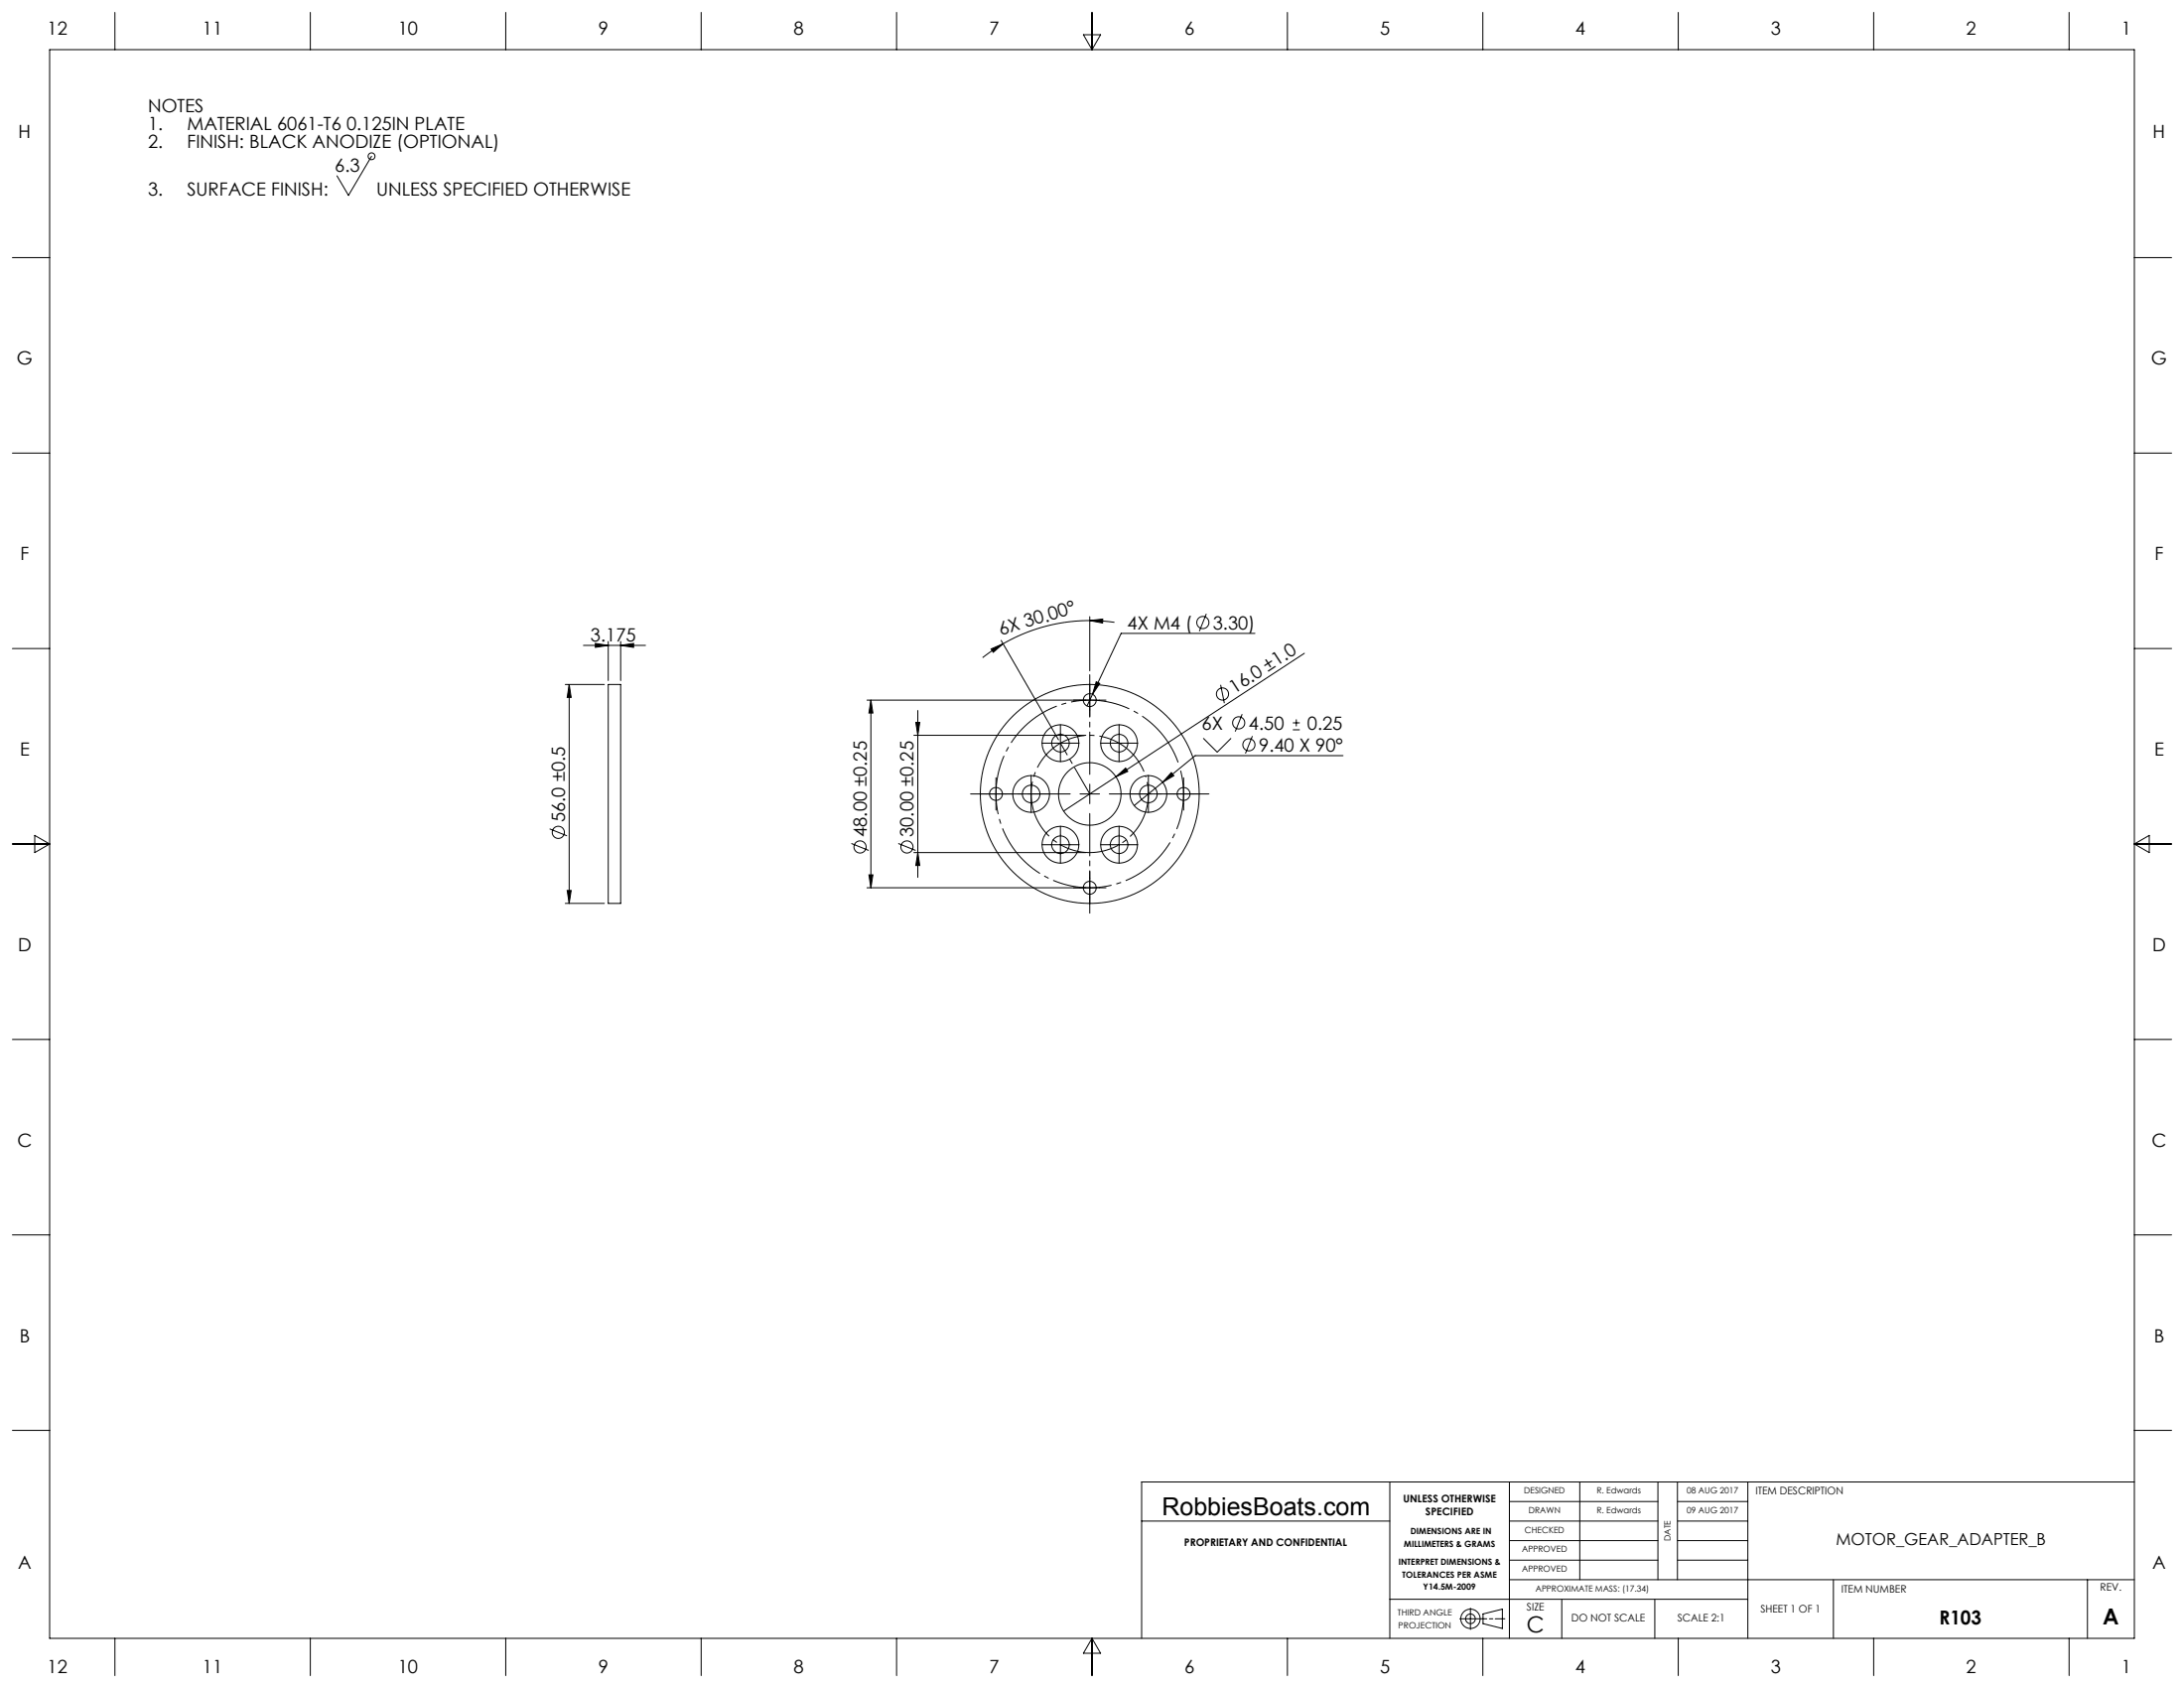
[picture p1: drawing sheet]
<svg xmlns="http://www.w3.org/2000/svg" width="559mm" height="432mm" viewBox="0 0 559 432" stroke-linecap="round" stroke-linejoin="round" font-family="sans-serif">
<g fill="none" stroke="#000" stroke-width=".25">
<path d="M12.7 12.7h533.4v406.4h-533.4zM29.4 3.2v9.5M79.4 3.2v9.5M129.4 3.2v9.5M179.4 3.2v9.5M229.4 3.2v9.5M277.2 8.9h4.4l-2.2 3.8zM279.4 3.2v9.5M329.4 3.2v9.5M379.4 3.2v9.5M429.4 3.2v9.5M479.4 3.2v9.5"/>
<path d="M529.4 3.2v9.5M95.1 40l-5.9 10-3-5M3.2 65.9h9.5M546.1 65.9h9.5M3.2 115.9h9.5M546.1 115.9h9.5M278.8 158.7l3.3-.3v1zM278.8 158.7a44.4 44.4 0 0 0-22.1 6M278.8 158.7l6.3 .5M278.8 157.7v13.9M308.6 157l-1.7 4.5M3.2 165.9h9.5"/>
<path d="M144.6 175.1h10M145.6 175.1v56M145.6 175.1l.5 3.3h-1zM149.3 165.1h15.9M152.3 164.6l3.3 .5-3.3 .5zM155.6 175.1h3.2v56h-3.2zM155.6 164.1v10M158.8 165.1l3.3-.5v1zM158.8 164.1v10M221.8 179.1h59.5M222.8 179.1v48M222.8 179.1l.5 3.3h-1z"/>
<path d="M253.6 166l3.1-1.3-2.6 2.2zM256.2 163.8l14.6 25.4M256.7 164.7l-5.3 3.5M278.8 176.6v5M280.5 174.4l.9 .4-1.9 2.8zM312.3 175.2l1 4.7M321.1 162h-34.2l-8.8 18.6M333.7 167.1l-48.2 31.6M546.1 165.9h9.5M233.8 188.1h44M234.3 184.8h1l-.5 3.3zM234.8 181.7v42.7"/>
<path d="M268.8 190.1h5M271.3 187.6v5M283.8 190.1h5M285.5 198.7l2.5-2.2 .6 .8zM285.5 198.7l-13.4 8.8M286.3 187.6v5M299.7 197.6l.6 .8-2.8 1.7zM307.9 188.9l3.5 3.5 3.6-3.5M317.8 182.7l-1.8 4.4M320.4 188.3l-1.7 4.4M330.8 186.7h1.8M330.8 184.9h1.8"/>
<path d="M331.7 184v1.8M343.6 193.3h-37.8l-15.6 12.8M3.2 215.9h9.5M8.9 213.7l3.8 2.2-3.8 2.2zM140.6 212l4.5 1.8M217.8 215.8l4.5 1.7M229.8 215.8l4.5 1.7M233.8 218.1h44M234.8 218.1l.5 3.3h-1zM252.3 203.1h5M254.8 200.6v5M261.3 203.1h5"/>
<path d="M263.8 200.6v5M268.8 216.1h5M271.3 213.6v5M276.3 203.1h5M278.8 200.6v5M283.8 216.1h5M286.3 213.6v5M291.3 203.1h5M293.8 200.6v5M300.3 203.1h5M302.8 200.6v5M546.1 215.9h9.5"/>
<path d="M546.1 215.9l3.8-2.2v4.4zM144.6 231.1h10M145.1 227.8h1l-.5 3.3zM222.3 223.8h1l-.5 3.3zM278.8 224.6v5M281.3 227.1h-59.5M3.2 265.9h9.5M546.1 265.9h9.5M3.2 315.9h9.5M546.1 315.9h9.5M3.2 365.9h9.5M355.6 379.1v40"/>
<path d="M386.2 379.1v40M404.2 379.1v25M424.2 379.1v25M429.2 379.1v25M447.2 379.1v40M546.1 365.9h9.5M546.1 379.1h-254v40M292.1 389.1h63.5M386.2 389.1h38M386.2 384.1h38M386.2 394.1h38M386.2 399.1h38"/>
<path d="M429.2 389.1h18M429.2 384.1h18M429.2 394.1h18M429.2 399.1h18M29.4 419.1v9.5M79.4 419.1v9.5M129.4 419.1v9.5M179.4 419.1v9.5M229.4 419.1v9.5M279.4 419.1v9.5M279.4 419.1l2.2 3.8h-4.4zM329.4 419.1v9.5"/>
<path d="M355.6 409.1h91.6M373.5 414.1h6.9M376.2 411.4v5.4M379.4 419.1v9.5M379.4 412.9l5-1.3v5l-5-1.3zM381.1 414.1h.9M382.6 414.1h2.4M386.2 404.1h159.9M399.6 409.1v10M423.4 409.1v10M429.4 419.1v9.5M469.1 404.1v15"/>
<path d="M479.4 419.1v9.5M529.4 419.1v9.5M534.1 404.1v15"/>
<circle cx="95.1" cy="40" r=".88"/>
<circle cx="307.8" cy="159.2" r="1.56"/>
<circle cx="278.8" cy="179.1" r="1.65"/>
<circle cx="312.8" cy="177.5" r="1.56"/>
<circle cx="271.3" cy="190.1" r="2.25"/>
<circle cx="271.3" cy="190.1" r="4.7"/>
<circle cx="286.3" cy="190.1" r="2.25"/>
<circle cx="286.3" cy="190.1" r="4.7"/>
<circle cx="316.9" cy="184.9" r="1.56"/>
<circle cx="319.5" cy="190.5" r="1.56"/>
<circle cx="142.9" cy="212.9" r="1.56"/>
<circle cx="220.1" cy="216.7" r="1.56"/>
<circle cx="232.1" cy="216.7" r="1.56"/>
<circle cx="254.8" cy="203.1" r="1.65"/>
<circle cx="263.8" cy="203.1" r="2.25"/>
<circle cx="263.8" cy="203.1" r="4.7"/>
<circle cx="271.3" cy="216.1" r="2.25"/>
<circle cx="271.3" cy="216.1" r="4.7"/>
<circle cx="278.8" cy="203.1" r="8"/>
<circle cx="278.8" cy="203.1" r="28"/>
<circle cx="286.3" cy="216.1" r="2.25"/>
<circle cx="286.3" cy="216.1" r="4.7"/>
<circle cx="293.8" cy="203.1" r="4.7"/>
<circle cx="293.8" cy="203.1" r="2.25"/>
<circle cx="302.8" cy="203.1" r="1.65"/>
<circle cx="278.8" cy="227.1" r="1.65"/>
<circle cx="376.2" cy="414.1" r="1.24"/>
<circle cx="376.2" cy="414.1" r="2.47"/>
</g>
<path d="M301.8 196.1a24 24 0 0 0-40.2-9.7 24 24 0 0 0 10.9 39.9 24 24 0 0 0 29.6-28.9l-.3-1.3" fill="none" stroke="#000" stroke-width=".25" stroke-dasharray="15.2 1.3 1.3 1.3" stroke-dashoffset="-1.1" stroke-linecap="butt"/>
<path d="M293.2 198.7a15 15 0 0 0-25.1-6.1 15 15 0 0 0 6.6 24.9 15 15 0 0 0 18.8-17.7l-.3-1.1" fill="none" stroke="#000" stroke-width=".25" stroke-dasharray="15.2 1.3 1.3 1.3" stroke-dashoffset="-1.4" stroke-linecap="butt"/>
<path d="M278.8 198.1v-25.5M273.8 203.1h-25.5M278.8 208.1v25.5M283.8 203.1h25.5" fill="none" stroke="#000" stroke-width=".25" stroke-dasharray="15.2 1.3 1.3 1.3" stroke-dashoffset="4.4"/>
<g fill="none" stroke="#000" stroke-width=".25" stroke-dasharray="15.2 1.3 1.3 1.3">
<path d="M276.3 179.1h-1.6M278.8 176.6v-1.7M281.3 179.1h1.7M268.8 190.1h-2.2M271.3 187.6v-2.2M271.3 192.6v2.3M273.8 190.1h2.3M278.8 181.6v1.6M283.8 190.1h-2.2M286.3 187.6v-2.2M286.3 192.6v2.3M288.8 190.1h2.3"/>
<path d="M252.3 203.1h-1.6M254.8 200.6v-1.7M254.8 205.6v1.6M257.3 203.1h1.7M261.3 203.1h-2.2M263.8 200.6v-2.3M263.8 205.6v2.2M266.3 203.1h2.3M268.8 216.1h-2.2M271.3 213.6v-2.3M271.3 218.6v2.2M273.8 216.1h2.3"/>
<path d="M283.8 216.1h-2.2M286.3 213.6v-2.3M286.3 218.6v2.2M288.8 216.1h2.3M291.3 203.1h-2.2M293.8 200.6v-2.3M293.8 205.6v2.2M296.3 203.1h2.3M300.3 203.1h-1.6M302.8 200.6v-1.7M302.8 205.6v1.6M305.3 203.1h1.7"/>
<path d="M276.3 227.1h-1.6M278.8 224.6v-1.7M278.8 229.6v1.6M281.3 227.1h1.7"/>
</g>
<path d="M278.8 203.1l-7.5-13" fill="none" stroke="#000" stroke-width=".25" stroke-dasharray="15.2 1.3 1.3 1.3" stroke-dashoffset="7.5"/>
<g fill="#000">
<path d="M285.5 198.7l2.5-2.2 .6 .8z"/>
<path d="M278.8 158.7l3.3-.3v1zM253.6 166l3.1-1.3-2.6 2.2z"/>
<path d="M145.6 175.1l.5 3.3h-1zM145.1 227.8h1l-.5 3.3z"/>
<path d="M158.8 165.1l3.3-.5v1zM152.3 164.6l3.3 .5-3.3 .5z"/>
<path d="M280.5 174.4l-1 3.2 1.9-2.8zM299.7 197.6l-2.2 2.5 2.8-1.7z"/>
<path d="M222.3 223.8h1l-.5 3.3zM222.8 179.1l.5 3.3h-1zM234.8 218.1l.5 3.3h-1zM234.3 184.8h1l-.5 3.3z"/>
</g>
<text font-size="6.3" x="297.3" y="387.6">RobbiesBoats.com</text>
<g font-size="5.7">
<text x="390.6" y="417.6">C</text>
<text x="538" y="415.6">A</text>
</g>
<text font-size="4.9" x="496.2" y="415.5">R103</text>
<g font-size="4.7">
<text x="12.1" y="8.8">12</text>
<text x="51.8" y="8.8">11</text>
<text x="101.8" y="8.8">10</text>
<text x="153.1" y="8.8">9</text>
<text x="203.1" y="8.8">8</text>
<text x="253.1" y="8.8">7</text>
<text x="303.1" y="8.8">6</text>
<text x="353.1" y="8.8">5</text>
<text x="403.1" y="8.8">4</text>
<text x="453.1" y="8.8">3</text>
<text x="503.1" y="8.8">2</text>
<text x="542.8" y="8.8">1</text>
<text x="37.9" y="28.7">NOTES</text>
<text x="4.7" y="35.4">H</text>
<text x="37.9" y="33.2">1.</text>
<text x="47.9" y="33.2">MATERIAL 6061-T6 0.125IN PLATE</text>
<text x="550.8" y="35.4">H</text>
<text x="37.9" y="37.7">2.</text>
<text x="47.9" y="37.7">FINISH: BLACK ANODIZE (OPTIONAL)</text>
<text x="85.7" y="44">6.3</text>
<text x="37.9" y="50">3.</text>
<text x="47.9" y="50">SURFACE FINISH:</text>
<text x="96.3" y="50">UNLESS SPECIFIED OTHERWISE</text>
<text x="4.3" y="93.3">G</text>
<text x="550.4" y="93.3">G</text>
<text x="5.2" y="143.3">F</text>
<text x="551.3" y="143.3">F</text>
<text x="288.4" y="161">4X M4 (</text>
<text x="310.3" y="161">3.30)</text>
<text x="151.1" y="164.1">3.175</text>
<text x="256.1" y="162.6" transform="rotate(-17 256.1 162.6)">6X 30.00°</text>
<text x="315.9" y="177.6" transform="rotate(-33 315.9 177.6)">16.0 ±1.0</text>
<text x="307.5" y="186.6">6X</text>
<text x="319.5" y="186.6">4.50</text>
<text x="334.5" y="186.6">0.25</text>
<text x="5.1" y="193.3">E</text>
<text x="322.1" y="192.2">9.40 X 90°</text>
<text x="551.2" y="193.3">E</text>
<text x="144.6" y="210.4" transform="rotate(-90 144.6 210.4)">56.0 ±0.5</text>
<text x="221.8" y="214.1" transform="rotate(-90 221.8 214.1)">48.00 ±0.25</text>
<text x="233.8" y="214.1" transform="rotate(-90 233.8 214.1)">30.00 ±0.25</text>
<text x="4.6" y="243.3">D</text>
<text x="550.7" y="243.3">D</text>
<text x="4.4" y="293.3">C</text>
<text x="550.5" y="293.3">C</text>
<text x="5" y="343.3">B</text>
<text x="551.1" y="343.3">B</text>
<text x="4.6" y="401.3">A</text>
<text x="550.7" y="401.3">A</text>
<text x="12.1" y="427.9">12</text>
<text x="51.8" y="427.9">11</text>
<text x="101.8" y="427.9">10</text>
<text x="153.1" y="427.9">9</text>
<text x="203.1" y="427.9">8</text>
<text x="253.1" y="427.9">7</text>
<text x="303.1" y="427.9">6</text>
<text x="353.1" y="427.9">5</text>
<text x="403.1" y="427.9">4</text>
<text x="453.1" y="427.9">3</text>
<text x="503.1" y="427.9">2</text>
<text x="542.8" y="427.9">1</text>
</g>
<text font-size="4.2" x="469.8" y="395.3">MOTOR_GEAR_ADAPTER_B</text>
<g font-size="2.7">
<text x="449.2" y="382.4">ITEM DESCRIPTION</text>
<text x="359" y="384.2">UNLESS OTHERWISE</text>
<text x="364.7" y="387.7">SPECIFIED</text>
<text x="303" y="395.4">PROPRIETARY AND CONFIDENTIAL</text>
<text x="471.2" y="407.4">ITEM NUMBER</text>
<text x="537.4" y="406.9">REV.</text>
<text x="390.7" y="411.9">SIZE</text>
<text x="450.5" y="412.4">SHEET 1 OF 1</text>
<text x="402" y="414.8">DO NOT SCALE</text>
<text x="429.2" y="414.9">SCALE 2:1</text>
</g>
<g font-size="2.2">
<text x="390" y="382.1">DESIGNED</text>
<text x="408.5" y="382.1">R. Edwards</text>
<text x="431.6" y="382.1">08 AUG 2017</text>
<text x="391.1" y="387.1">DRAWN</text>
<text x="408.5" y="387.1">R. Edwards</text>
<text x="431.6" y="387.1">09 AUG 2017</text>
<text x="359.2" y="395.7">MILLIMETERS &amp; GRAMS</text>
<text x="360.9" y="392.5">DIMENSIONS ARE IN</text>
<text x="390.1" y="392.1">CHECKED</text>
<text x="427.5" y="394.2" transform="rotate(-90 427.5 394.2)">DATE</text>
<text x="357.8" y="400.4">INTERPRET DIMENSIONS &amp;</text>
<text x="389.4" y="397.1">APPROVED</text>
<text x="358.8" y="403.5">TOLERANCES PER ASME</text>
<text x="364.1" y="406.7">Y14.5M-2009</text>
<text x="389.4" y="402">APPROVED</text>
<text x="392.9" y="407.1">APPROXIMATE MASS: (17.34)</text>
<text x="357.6" y="413.3">THIRD ANGLE</text>
<text x="357.8" y="416.6">PROJECTION</text>
</g>
</svg>
